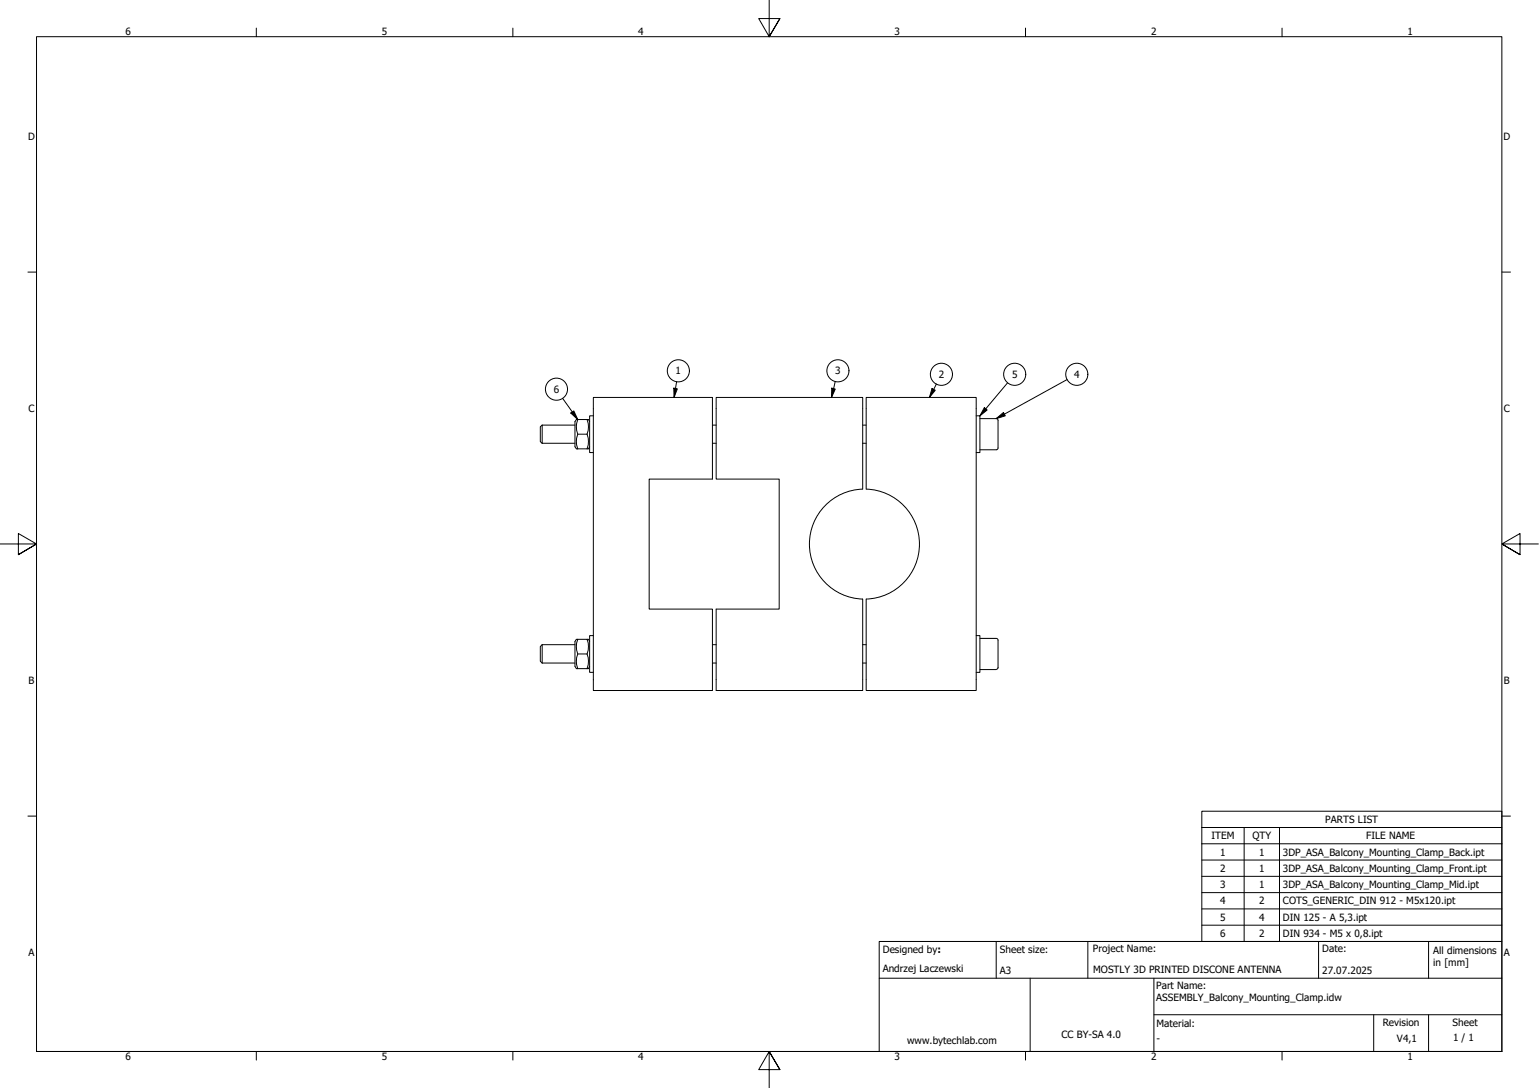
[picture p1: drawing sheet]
<svg xmlns="http://www.w3.org/2000/svg" width="420mm" height="297mm" viewBox="0 0 420 297" stroke-linecap="round" stroke-linejoin="round" font-family="sans-serif">
<!-- layer: Visible (ISO) -->
<g fill="none" stroke="#000" stroke-width=".27">
<path d="M148 116.1l-.5 .4v4.1l.5 .4M148 116.1v4.9M148 116.1h9M157.7 114.5a5.4 5.4 0 0 0 0 4 5.4 5.4 0 0 0 0 4M157.7 118.5h2.6M160.3 118.5a5.4 5.4 0 0 1 0 4M160.3 114.5a5.4 5.4 0 0 1 0 4M161 115.1l-.3-.6h-3.3l-.4 .6v6.9l.4 .5h3.3l.3-.5M162 108.5h32.5v22.3h-17.3v35.5h17.3v22.2h-32.5zM162 113.5h-1v10.1h1M194.5 116.1h1M235.5 116.1h1"/>
<path d="M266.5 113.5h1v10.1h-1M267.5 114.3h4.5l.5 .5M272.5 114.8l-.1 7.8-.4 .2h-4.5M148 121h9M194.5 121h1M235.5 133.5a15 15 0 0 0-14.5 15 15 15 0 0 0 14.5 15.1M235.5 133.5v-25h-40v22.3h17.2v35.5h-17.2v22.2h40v-24.9M235.5 121h1M236.5 133.5v-25h30v80h-30v-24.9a15 15 0 0 0 14.5-15 15 15 0 0 0-14.5-15.1M148 176l-.5 .5v4l.5 .5M148 176v5M148 176h9"/>
<path d="M157.7 174.5a5.4 5.4 0 0 0 0 4 5.4 5.4 0 0 0 0 4M157.7 178.5h2.6M160.3 178.5a5.4 5.4 0 0 1 0 4M160.3 174.5a5.4 5.4 0 0 1 0 4M161 175.1l-.3-.6h-3.3l-.4 .6v6.8l.4 .6h3.3l.3-.6M162 173.5h-1v10.1h1M194.5 176h1M235.5 176h1M266.5 173.5h1v10.1h-1M267.5 174.3h4.5l.4 .2 .1 7.8M148 181h9M194.5 181h1"/>
<path d="M235.5 181h1M267.5 182.8h4.5M272.5 182.3l-.5 .4"/>
</g>
<!-- layer: Symbol (ISO) -->
<g fill="none" stroke="#000" stroke-width=".27">
<path d="M153.6 108.8l4.1 5.7M155.8 112.8l.9-.6 1 2.3zM184 106l.9 .2-.9 2.3zM184.7 104.2l-.7 4.3M227.1 106l.9 .2-1 2.3zM228 104.1l-1 4.4M254.4 106.1l.9 .4-1.6 2zM255.7 104.8l-2 3.7M268.7 111.3l.8 .6-2 1.6zM272 114.3l1.9-1.7 .5 .9zM275.1 104.5l-7.6 9M291.3 103.6l-19.3 10.7"/>
<path d="M328.1 225.9v-4.4h81.9v4.4M328.1 225.9h81.9v4.5M328.1 225.9v31.1h81.9v-26.6M328.1 230.4h81.9M328.1 234.8h81.9M328.1 239.3h81.9M339.7 225.9v31.1M349.3 225.9v31.1M328.1 243.7h81.9M328.1 248.1h81.9M328.1 252.6h81.9"/>
<circle cx="151.9" cy="106.3" r="3"/>
<circle cx="185.2" cy="101.2" r="3"/>
<circle cx="228.8" cy="101.2" r="3"/>
<circle cx="257" cy="102.2" r="3"/>
<circle cx="277" cy="102.2" r="3"/>
<circle cx="294" cy="102.2" r="3"/>
</g>
<!-- layer: Border (ISO) -->
<g fill="none" stroke="#000" stroke-width=".27">
<path d="M70 7.7v2.3M140 7.7v2.3M210 0v10l-2.9-4.9h5.8l-2.9 4.9 2.9-4.9M280 7.7v2.3M350 7.7v2.3M7.6 74.3h2.4M410 74.3h2.4M0 148.5h10l-5-2.8v5.7l5-2.9-5 2.9M420 148.5h-10l5-2.8v5.7l-5-2.9 5 2.9M7.6 222.8h2.4M410 222.8h2.4M10 287.1v-277.1h400v277.1h-400h400"/>
<path d="M70 287.1v2.3M140 287.1v2.3M212.9 292l-2.9-4.9 2.9 4.9h-5.8l2.9-4.9v9.9M280 287.1v2.3M350 287.1v2.3"/>
</g>
<!-- layer: Title (ISO) -->
<path d="M240 257h170v30.1h-170zM272 257v10.1M297 257v10.1M360 257v10.1M390 257v10.1M240 267.1h170M281.2 267.1v20M315 277h95M315 267.1v20M375 277v10.1M390 277v10.1" fill="none" stroke="#000" stroke-width=".27"/>
<!-- layer: Symbol (ISO) -->
<path d="M155.8 112.8l.9-.6 1 2.3zM184 106l.9 .2-.9 2.3zM227.1 106l.9 .2-1 2.3zM254.4 106.1l.9 .4-1.6 2zM268.7 111.3l.8 .6-2 1.6zM272 114.3l1.9-1.7 .5 .9z" fill="#000"/>
<g font-size="2.7">
<text x="34.2" y="9.6">6</text>
<text x="104.3" y="9.6">5</text>
<text x="174.2" y="9.6">4</text>
<text x="244.2" y="9.6">3</text>
<text x="314.3" y="9.6">2</text>
<text x="384.2" y="9.6">1</text>
<text x="7.7" y="38.1">D</text>
<text x="410.5" y="38.1">D</text>
<text x="151.2" y="107.3">6</text>
<text x="184.4" y="102.2">1</text>
<text x="228" y="102.2">3</text>
<text x="256.3" y="103.2">2</text>
<text x="276.3" y="103.2">5</text>
<text x="293.2" y="103.2">4</text>
<text x="7.7" y="112.4">C</text>
<text x="410.6" y="112.4">C</text>
<text x="7.8" y="186.7">B</text>
<text x="410.6" y="186.7">B</text>
<text x="361.8" y="224.7">PARTS LIST</text>
<text x="330.8" y="229.2">ITEM</text>
<text x="333.1" y="233.6">1</text>
<text x="341.9" y="229.2">QTY</text>
<text x="343.7" y="233.6">1</text>
<text x="350.3" y="233.7">3DP_ASA_Balcony_Mounting_Clamp_Back.ipt</text>
<text x="373" y="229.2">FILE NAME</text>
<text x="333.1" y="238">2</text>
<text x="343.7" y="238">1</text>
<text x="350.3" y="238.1">3DP_ASA_Balcony_Mounting_Clamp_Front.ipt</text>
<text x="333.1" y="242.5">3</text>
<text x="343.7" y="242.5">1</text>
<text x="350.3" y="242.6">3DP_ASA_Balcony_Mounting_Clamp_Mid.ipt</text>
<text x="333.1" y="246.9">4</text>
<text x="333.1" y="251.4">5</text>
<text x="343.7" y="246.9">2</text>
<text x="343.7" y="251.4">4</text>
<text x="350.3" y="246.9">COTS_GENERIC_DIN 912 - M5x120.ipt</text>
<text x="350.3" y="251.4">DIN 125 - A 5,3.ipt</text>
<text x="333.1" y="255.8">6</text>
<text x="343.7" y="255.8">2</text>
<text x="350.3" y="255.8">DIN 934 - M5 x 0,8.ipt</text>
<text x="7.7" y="260.9">A</text>
<text x="241" y="260.1">Designed by:</text>
<text x="273" y="260.1">Sheet size:</text>
<text x="298.4" y="260">Project Name:</text>
<text x="361" y="260">Date:</text>
<text x="391.3" y="260.5">All dimensions</text>
<text x="391.3" y="263.8">in [mm]</text>
<text x="410.6" y="260.9">A</text>
<text x="241" y="265.5">Andrzej Laczewski</text>
<text x="273" y="266">A3</text>
<text x="298.4" y="265.7">MOSTLY 3D PRINTED DISCONE ANTENNA</text>
<text x="361" y="266">27.07.2025</text>
<text x="315.7" y="270.1">Part Name:</text>
<text x="315.7" y="273.4">ASSEMBLY_Balcony_Mounting_Clamp.idw</text>
<text x="315.7" y="280.3">Material:</text>
<text x="377.5" y="280">Revision</text>
<text x="396.6" y="280.1">Sheet</text>
<text x="247.6" y="285.1">www.bytechlab.com</text>
<text x="289.8" y="283.5">CC BY-SA 4.0</text>
<text x="315.7" y="284.6">-</text>
<text x="381.4" y="284.6">V4,1</text>
<text x="396.7" y="284.3">1 / 1</text>
<text x="34.2" y="289.4">6</text>
<text x="104.3" y="289.4">5</text>
<text x="174.2" y="289.4">4</text>
<text x="244.2" y="289.4">3</text>
<text x="314.3" y="289.4">2</text>
<text x="384.2" y="289.4">1</text>
</g>
</svg>
